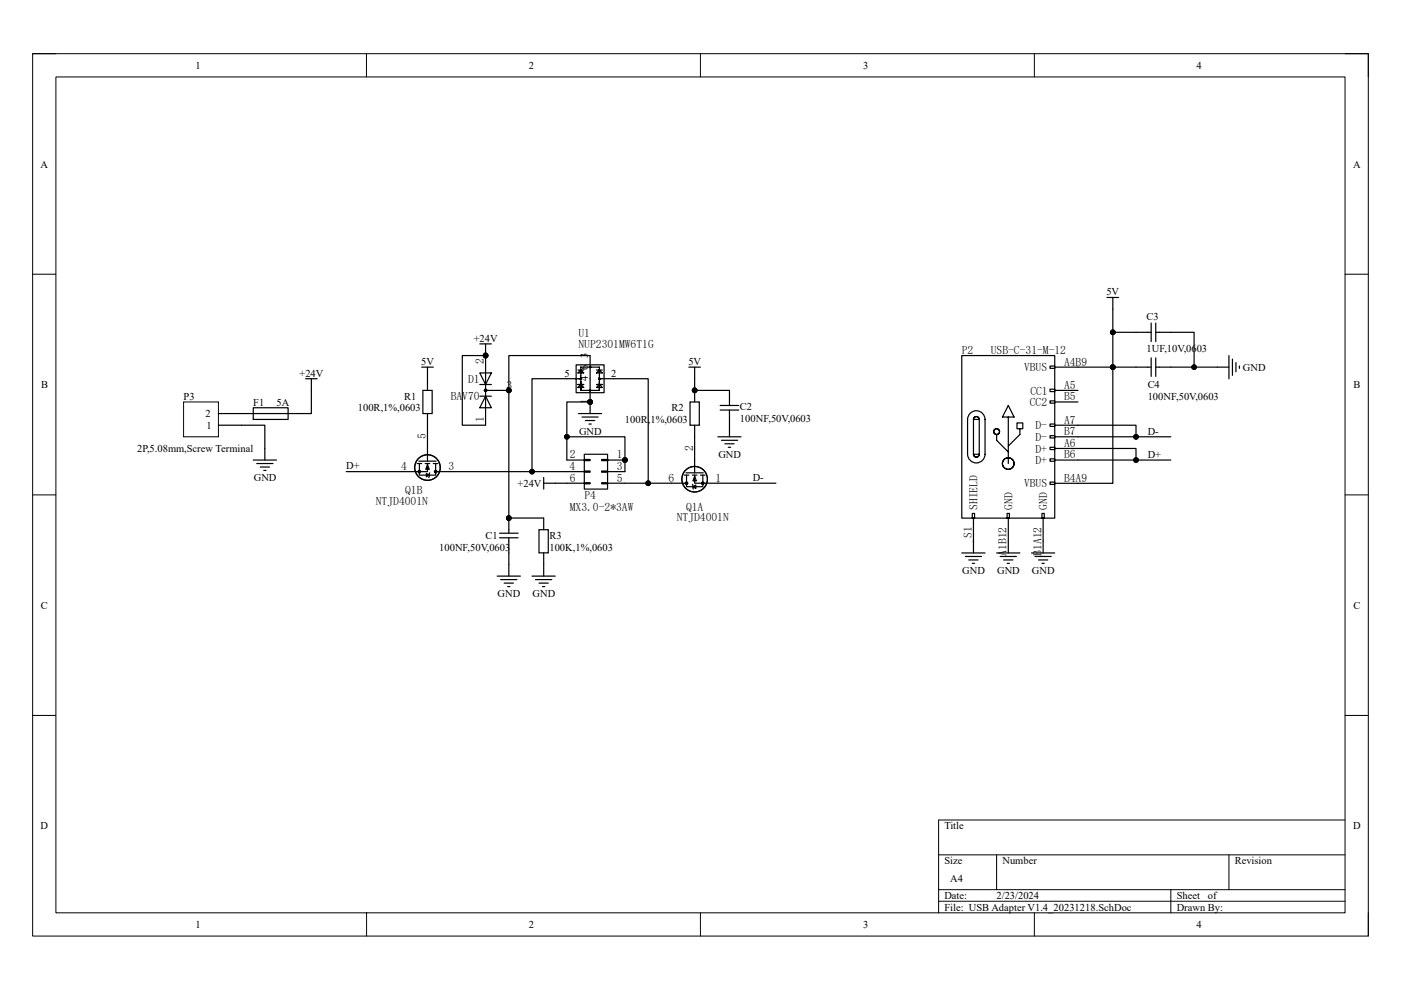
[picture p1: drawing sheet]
<svg xmlns="http://www.w3.org/2000/svg" width="297mm" height="210mm" viewBox="0 0 297 210" stroke-linecap="round" stroke-linejoin="round" font-family="sans-serif">
<path d="M6.9 11.4h283.2v187.1h-283.2z" fill="none" stroke="#000" stroke-width=".21"/>
<path d="M11.9 16.3h273.3v177.3h-273.3z" fill="#fff"/>
<g fill="none" stroke="#000" stroke-width=".21">
<path d="M6.9 11.4h4.9M11.9 16.3h273.3v177.3h-273.3zM77.7 11.4v4.9M148.5 11.4v4.9M219.3 11.4v4.9M285.2 11.4h4.9v4.9M6.9 58.2h4.9M285.2 58.2h4.9M6.9 105h4.9M285.2 105h4.9M6.9 151.7h4.9M285.2 151.7h4.9"/>
<path d="M285.2 173.9h-86.2v19.7M77.7 193.6v4.9M148.5 193.6v4.9M199 181.3h86.2M199 188.7h86.2M199 191.2h86.2M211.3 181.3v7.4M219.3 193.6v4.9M248.2 188.7v4.9M260.6 181.3v7.4M290.1 193.6v4.9"/>
<circle cx="132.5" cy="97.6" r=".49"/>
</g>
<g fill="none" stroke="#000" stroke-width=".25">
<path d="M88.4 98.3h1M88.7 99.9h.4v.3h-.4zM88.8 97.8h3.7M88.9 98.3v2.5h3.5v-2.5M90.1 98.3h1M90.6 98.3v1.7h-4.9M90.6 98.6l.4 .9h-.7zM90.6 92.6v5.2M91.9 98.3h1M92.2 99.9h.3v.3h-.3zM120.2 97.6h3.7M123.9 96.4h4.9v7.3h-4.9z"/>
<path d="M123.9 99.9h1.2v.3h-1.2zM123.9 97.5h1.2v.2h-1.2zM127.6 99.9h1.2v.3h-1.2zM127.6 97.5h1.2v.2h-1.2zM128.8 97.6h3.7M147.3 95.1v5.2M90.4 100.4l.6 .4-.6 .3zM91.1 100.3l-.2 1M92.4 100h3.2M120.2 100h3.7M120.2 102.5h3.7M123.9 102.4h1.2v.2h-1.2z"/>
<path d="M127.6 102.4h1.2v.2h-1.2zM128.8 100h3.7M128.8 102.5h3.7M142.3 102.5h3.3M145.1 100.8h.9M145.4 100.3h3.7M145.6 100.8v2.4h3.4v-2.4M146.8 102.7l.2 1M146.8 100.8h1M146.9 103.2l.6-.3v.7zM147.3 100.8v1.7h4.9M147.3 101l.4 1h-.8z"/>
<path d="M148.5 100.8h1"/>
<circle cx="90.6" cy="99.2" r="2.71"/>
<circle cx="145.5" cy="102.5" r=".24"/>
<circle cx="145.6" cy="102.5" r=".24"/>
<circle cx="147.3" cy="101.6" r="2.71"/>
<circle cx="149" cy="102.5" r=".24"/>
</g>
<circle cx="132.5" cy="97.6" r=".49" fill="#000"/>
<path d="M38.9 85.3h7.4v7.3h-7.4z" fill="#fff"/>
<g fill="none" stroke="#000" stroke-width=".21">
<path d="M38.9 85.3h7.4v7.3h-7.4z"/>
<circle cx="103" cy="75.4" r=".49"/>
<circle cx="235.9" cy="70.5" r=".49"/>
<circle cx="235.9" cy="77.9" r=".49"/>
<circle cx="253.2" cy="77.9" r=".49"/>
<circle cx="107.9" cy="82.8" r=".5"/>
<circle cx="120.2" cy="92.6" r=".49"/>
<circle cx="125.1" cy="85.3" r=".49"/>
<circle cx="132.5" cy="97.6" r=".49"/>
<circle cx="147.3" cy="82.8" r=".49"/>
<circle cx="240.9" cy="97.6" r=".49"/>
<circle cx="240.9" cy="92.7" r=".49"/>
<circle cx="107.9" cy="109.9" r=".5"/>
<circle cx="112.8" cy="100" r=".49"/>
<circle cx="137.4" cy="102.5" r=".5"/>
</g>
<g fill="none" stroke="#000" stroke-width=".25">
<path d="M89.4 77.9h2.5M90.6 77.9v4.9M101.7 79.1h2.5l-1.2 2.5zM101.7 72.9h2.5M103 72.9v17.3h-5v-14.8h5M122.1 77.4h6v5.9h-6zM122.5 78.5h1.3M122.5 79.1l.6-.6 .7 .6zM123.1 77.9h4v4.9h-4zM126.5 78.5h1.2M127.1 78.5l.6 .6h-1.2zM146 77.9h2.5"/>
<path d="M147.3 77.9v4.9h7.4v3.2M203.9 75.4h19.7v34.5h-19.7zM222.6 77.6h1v.5h-1zM223.6 77.9h20.5M234.7 63.1h2.5M235.9 70.5h8.2M235.9 70.5v32h-12.3M235.9 63.1v7.4M244.1 68.5v4M244.1 75.9v3.9M245 70.5h8.2v7.4M245 77.9h15.6"/>
<path d="M245 68.5v4M245 75.9v3.9M260.6 75.4v4.9M261.3 76.2v3.4M262 76.9v2M262.8 77.6v.5M46.3 90.2h9.9v7.4M53.7 86.5h7.4v2.5h-7.4zM53.7 97.6h4.9M54.4 98.3h3.5M55.2 99.1h1.9M55.9 99.8h.5"/>
<path d="M64.8 80.3h2.4M66 80.3v7.4h-19.7M89.7 82.8h1.9v4.9h-1.9zM90.6 87.7v4.9M101.7 81.6h2.5M101.7 84h2.5M102.8 82.6h.3v.4h-.3zM103 82.8h4.9M103 84l1.2 2.5h-2.5zM120.2 97.6v-5h12.3v7.4M122.5 81.6h1.3M122.7 87.7h4.9"/>
<path d="M123.1 80.3h.1v.1h-.1zM123.1 80.3h-10.3v19.7M123.1 81.6l.7 .6h-1.3zM123.4 88.5h3.4M124.1 89.2h2M124.9 89.9h.5M125 82.7h.2v.2h-.2zM125.1 87.7v-12.3h-17.2v34.5h7.4v2.5M125.1 85.3h-4.9v7.3M126.5 81.6h1.2M127 80.3h.2v.1h-.2zM127.1 80.3h10.3v22.2"/>
<path d="M127.1 81.6l.6 .6h-1.2zM146.3 85.3h2v4.9h-2zM147.3 82.8v2.5M147.3 90.2v4.9M152.2 92.6h4.9M152.7 86h3.9M152.7 87h3.9M152.9 93.4h3.5M153.7 94.1h2M154.4 94.9h.5M154.7 87v5.6M205.7 87.7a1.85 1.85 0 0 1 2-.4 1.85 1.85 0 0 1 1.1 1.7v7.4a1.85 1.85 0 0 1-1.8 1.8 1.85 1.85 0 0 1-1.9-1.8v-7.4l.1-.5z"/>
<path d="M206.4 89h1.2v7.4h-1.2zM206.4 96.4a.61 .61 0 0 0 .6 .6 .61 .61 0 0 0 .6-.6M206.4 89a.61 .61 0 0 1 .6-.7 .61 .61 0 0 1 .6 .7M211.3 92.2v1.2l2.5 2.5M213.8 88.5v9.8M213.8 86l1.2 2.5h-2.5zM215.6 89.7h1.2v1.2h-1.2zM216.2 90.9v1.3l-2.4 2.4M222.6 97.3h1v.5h-1zM222.6 94.9h1v.5h-1zM222.6 92.4h1v.5h-1zM222.6 89.9h1v.5h-1z"/>
<path d="M222.6 85h1v.5h-1zM222.6 82.5h1v.6h-1zM223.6 95.1h17.3v2.5M223.6 90.2h17.3v2.4M223.6 97.6h24.6M223.6 92.6h24.6M223.6 82.8h5M223.6 85.3h5M73.4 100h12.3M95.6 100h24.6M105.9 113.1h4M105.9 114.1h4"/>
<path d="M107.9 109.9v3.2M107.9 114.1v8.1M114.3 112.4h1.9v4.9h-1.9zM115.3 102.5h4.9M115.3 101.3v2.4M115.3 117.3v4.9M132.5 102.5h9.8M152.2 102.5h12.3M203.9 117.3h4.9M204.7 118h3.4M205.4 118.8h2M206.1 108.9h.5v1h-.5z"/>
<path d="M206.1 119.5h.5M206.4 114.8h.1M206.4 109.9v7.4M211.3 117.3h4.9M212 118h3.5M212.8 118.8h2M213.5 108.9h.5v1h-.5zM213.5 119.5h.5M213.8 109.9v7.4M218.7 117.3h4.9M219.4 118h3.5M220.2 118.8h1.9"/>
<path d="M220.9 119.5h.5M220.9 108.9h.5v1h-.5zM221.2 109.9v7.4M222.6 102.3h1v.4h-1zM105.4 122.2h4.9M106.1 122.9h3.5M106.9 123.7h2M107.6 124.4h.5M112.8 122.2h4.9M113.5 122.9h3.5M114.3 123.7h1.9M115 124.4h.5"/>
<circle cx="125.1" cy="77.9" r=".13"/>
<circle cx="211.3" cy="91.5" r=".61"/>
<circle cx="213.8" cy="98.3" r="1.23"/>
</g>
<g fill="#000">
<circle cx="103" cy="75.4" r=".49"/>
<circle cx="235.9" cy="70.5" r=".49"/>
<circle cx="235.9" cy="77.9" r=".49"/>
<circle cx="253.2" cy="77.9" r=".49"/>
<circle cx="107.9" cy="82.8" r=".5"/>
<circle cx="120.2" cy="92.6" r=".49"/>
<circle cx="125.1" cy="85.3" r=".49"/>
<circle cx="132.5" cy="97.6" r=".49"/>
<circle cx="147.3" cy="82.8" r=".49"/>
<circle cx="240.9" cy="97.6" r=".49"/>
<circle cx="240.9" cy="92.7" r=".49"/>
<circle cx="107.9" cy="109.9" r=".5"/>
<circle cx="112.8" cy="100" r=".49"/>
<circle cx="137.4" cy="102.5" r=".5"/>
</g>
<g font-size="2.5">
<text x="122.7" y="71.4">U1</text>
<text x="102.6" y="77.1" transform="rotate(-90 102.6 77.1)">2</text>
<text x="122.7" y="73.9">NUP2301MW6T1G</text>
<text x="203.9" y="75.1">P2</text>
<text x="210.1" y="75.1">USB-C-31-M-12</text>
<text x="225.6" y="77.5">A4B9</text>
<text x="99.3" y="81.2">D1</text>
<text x="107.4" y="82.5">3</text>
<text x="217.1" y="78.8">VBUS</text>
<text x="218.5" y="83.7">CC1</text>
<text x="225.6" y="82.5">A5</text>
<text x="95.6" y="84.9">BAV70</text>
<text x="102.6" y="89.5" transform="rotate(-90 102.6 89.5)">1</text>
<text x="218.4" y="86.1">CC2</text>
<text x="225.6" y="89.9">A7</text>
<text x="225.6" y="84.9">B5</text>
<text x="90.3" y="93.2" transform="rotate(-90 90.3 93.2)">5</text>
<text x="146.9" y="95.6" transform="rotate(-90 146.9 95.6)">2</text>
<text x="219.5" y="91.1">D-</text>
<text x="219.5" y="93.5">D-</text>
<text x="225.6" y="94.8">A6</text>
<text x="225.6" y="92.3">B7</text>
<text x="85.1" y="99.7">4</text>
<text x="95.1" y="99.7">3</text>
<text x="120.8" y="99.7">4</text>
<text x="120.8" y="97.2">2</text>
<text x="130.8" y="97.2">1</text>
<text x="130.8" y="99.7">3</text>
<text x="219.5" y="96">D+</text>
<text x="219.5" y="98.5">D+</text>
<text x="225.6" y="97.2">B6</text>
<text x="79.7" y="107.1">NTJD4001N</text>
<text x="85.9" y="104.9">Q1B</text>
<text x="120.8" y="102.2">6</text>
<text x="123.9" y="105.9">P4</text>
<text x="130.8" y="102.2">5</text>
<text x="141.7" y="102.2">6</text>
<text x="151.7" y="102.2">1</text>
<text x="217.1" y="103.4">VBUS</text>
<text x="225.6" y="102.2">B4A9</text>
<text x="120.8" y="108.3">MX3.0-2*3AW</text>
<text x="143.5" y="110.5">NTJD4001N</text>
<text x="145.5" y="108.3">Q1A</text>
<text x="207.3" y="108.2" transform="rotate(-90 207.3 108.2)">SHIELD</text>
<text x="214.6" y="108.2" transform="rotate(-90 214.6 108.2)">GND</text>
<text x="222" y="108.2" transform="rotate(-90 222 108.2)">GND</text>
<text x="206" y="114.1" transform="rotate(-90 206 114.1)">S1</text>
<text x="213.4" y="117.9" transform="rotate(-90 213.4 117.9)">A1B12</text>
<text x="220.8" y="117.9" transform="rotate(-90 220.8 117.9)">B1A12</text>
</g>
<g font-size="2.2">
<text x="41.5" y="14.6">1</text>
<text x="112.1" y="14.6">2</text>
<text x="183" y="14.6">3</text>
<text x="253.7" y="14.6">4</text>
<text x="8.6" y="35.5">A</text>
<text x="286.9" y="35.5">A</text>
<text x="234.6" y="62.6">5V</text>
<text x="243.1" y="67.8">C3</text>
<text x="89.3" y="77.4">5V</text>
<text x="100.4" y="72.5">+24V</text>
<text x="124.6" y="75.9" transform="rotate(-90 124.6 75.9)">3</text>
<text x="145.9" y="77.4">5V</text>
<text x="243.1" y="74.7">1UF,10V,0603</text>
<text x="8.7" y="82.3">B</text>
<text x="63.5" y="79.9">+24V</text>
<text x="119.7" y="79.9">5</text>
<text x="124.6" y="80.8" transform="rotate(-90 124.6 80.8)">4</text>
<text x="124.6" y="78.4" transform="rotate(-90 124.6 78.4)">6</text>
<text x="129.6" y="79.9">2</text>
<text x="243.3" y="82.3">C4</text>
<text x="263.5" y="78.6">GND</text>
<text x="287" y="82.3">B</text>
<text x="38.9" y="84.8">P3</text>
<text x="43.6" y="88.5">2</text>
<text x="53.7" y="86">F1</text>
<text x="58.6" y="86">5A</text>
<text x="75.9" y="87.2">100R,1%,0603</text>
<text x="85.7" y="84.8">R1</text>
<text x="124.6" y="85.6" transform="rotate(-90 124.6 85.6)">1</text>
<text x="132.5" y="89.7">100R,1%,0603</text>
<text x="142.4" y="87.2">R2</text>
<text x="156.9" y="87">C2</text>
<text x="156.9" y="89.5">100NF,50V,0603</text>
<text x="243.3" y="84.8">100NF,50V,0603</text>
<text x="29.1" y="95.9">2P,5.08mm,Screw Terminal</text>
<text x="43.7" y="91">1</text>
<text x="122.8" y="92.2">GND</text>
<text x="243.3" y="92.2">D-</text>
<text x="73.4" y="99.6">D+</text>
<text x="152.3" y="97.1">GND</text>
<text x="243.3" y="97.1">D+</text>
<text x="53.8" y="102">GND</text>
<text x="109.7" y="103.3">+24V</text>
<text x="159.6" y="102">D-</text>
<text x="93.1" y="116.8">100NF,50V,0603</text>
<text x="103" y="114.3">C1</text>
<text x="116.5" y="114.3">R3</text>
<text x="116.5" y="116.8">100K,1%,0603</text>
<text x="204" y="121.7">GND</text>
<text x="211.4" y="121.7">GND</text>
<text x="218.8" y="121.7">GND</text>
<text x="8.7" y="129.1">C</text>
<text x="105.5" y="126.7">GND</text>
<text x="112.9" y="126.7">GND</text>
<text x="287" y="129.1">C</text>
<text x="8.6" y="175.9">D</text>
<text x="200.2" y="175.9">Title</text>
<text x="286.9" y="175.9">D</text>
<text x="200.2" y="183.3">Size</text>
<text x="212.6" y="183.3">Number</text>
<text x="261.8" y="183.3">Revision</text>
<text x="200.2" y="190.7">Date:</text>
<text x="201.5" y="187">A4</text>
<text x="211.3" y="190.7">2/23/2024</text>
<text x="249.5" y="190.7">Sheet</text>
<text x="256.1" y="190.7">of</text>
<text x="41.5" y="196.8">1</text>
<text x="112.1" y="196.8">2</text>
<text x="183" y="196.8">3</text>
<text x="200.2" y="193.1">File: USB Adapter V1.4_20231218.SchDoc</text>
<text x="249.5" y="193.1">Drawn By:</text>
<text x="253.7" y="196.8">4</text>
</g>
</svg>
